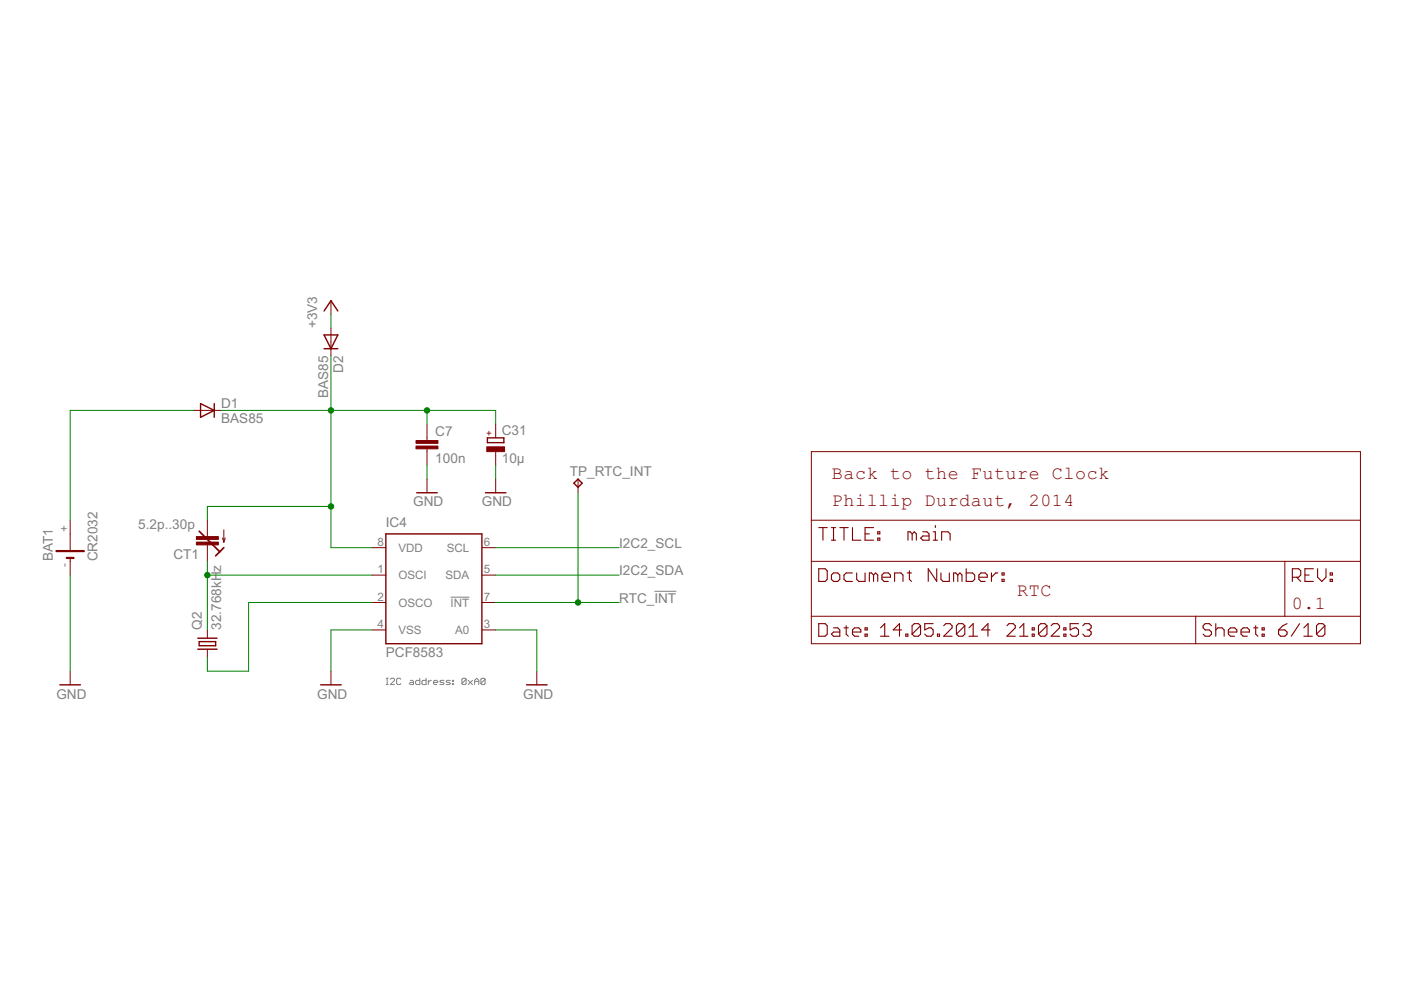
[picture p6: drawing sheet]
<svg xmlns="http://www.w3.org/2000/svg" width="297mm" height="210mm" viewBox="0 0 297 210" stroke-linecap="round" stroke-linejoin="round" font-family="sans-serif">
<g fill="none" stroke="#808080" stroke-width=".21">
<path d="M95.5 126.6h4M138.7 125.4h4.7M81.9 145.1h.4M81.9 143.8h.4M82.1 143.8v1.3M82.8 144l.2-.2h.4l.3 .2v.3l-.9 .8h.9M85 144l-.2-.2h-.5l-.2 .2v.9l.2 .2h.5l.2-.2M87 144.3h.4l.3 .2v.6h-.7l-.2-.2 .2-.2h.7M89 143.8v1.3h-.7l-.2-.2v-.4l.2-.2h.7M90.3 143.8v1.3h-.6l-.2-.2v-.4l.2-.2h.6M90.8 144.3v.8M91.5 144.3h-.3l-.4 .4"/>
<path d="M91.9 144.7h.9l-.2-.4h-.5l-.2 .2v.4l.2 .2h.5M94.1 144.3h-.6l-.2 .2 .8 .4-.2 .2h-.6M95.5 144.3h-.7l-.2 .2 .2 .2h.5l.2 .2-.2 .2h-.7M95.9 144.9h.3v.2h-.3zM95.9 144.3h.3v.2h-.3zM98.8 144v.9l-.2 .2h-.4l-.3-.2M98.8 144l-.2-.2h-.4l-.3 .2v.9M98.8 144l-.9 .9M99.3 144.3l.9 .8M100.2 144.3l-.9 .8M100.6 144.5h.9M100.6 145.1v-.8l.5-.5 .4 .5v.8"/>
<path d="M102.8 144v.9l-.2 .2h-.4l-.2-.2M102.8 144l-.2-.2h-.4l-.2 .2v.9M102.8 144l-.8 .9"/>
</g>
<g fill="none" stroke="#800000" stroke-width=".3">
<path d="M68.7 65.9l1.5-2.1 1.4 2.1M68.7 71h2.9l-1.4 2.9zM68.7 73.9h2.9M42.5 85.6l2.9 1.4-2.9 1.5zM45.4 85.6v2.9M103.3 92.8h3.5v1.1h-3.5zM81.8 113.2h20.4v23.3h-20.4zM88.3 104.5h4.4M102.9 104.5h4.4M121.7 102.4l.9-.8 .8 .8-.8 .9zM41.9 135.3h4.1M41.9 137.6h4.1"/>
<path d="M42.2 136h3.5v.9h-3.5zM12.7 145.2h4.4M68 145.2h4.3M111.6 145.2h4.4"/>
</g>
<g fill="none" stroke="#800000" stroke-width=".21">
<path d="M70.2 63.8v2.9M70.2 69.6v5.8M41.1 87h5.8M90.5 89.9v3.5M90.5 95.2v3.5M105.1 89.9v2.9M105.1 95.8v2.9M172 95.8h116.4v40.7h-116.4zM14.9 110.3v6.5M14.9 118.3v3.6M44 110.3v3.5M44 115.5v3.5"/>
<path d="M47.2 114.1l.3 .9M47.5 112.3v2.7M47.8 114.1l-.3 .9M78.9 116.1h2.9M90.5 101.6v2.9M102.2 116.1h2.9M105.1 101.6v2.9M122.6 101.6v2.9M172 119h116.4M172 110.3h116.4M272.4 119v11.7M44 133.6v1.7"/>
<path d="M44 137.6v1.8M78.9 133.6h2.9M78.9 121.9h2.9M78.9 127.7h2.9M102.2 133.6h2.9M102.2 121.9h2.9M102.2 127.7h2.9M172 130.7h116.4M253.5 130.7v5.8M14.9 142.3v2.9M70.2 142.3v2.9M113.8 142.3v2.9"/>
</g>
<path d="M12 116.8h5.8M14.1 118.3h1.5" fill="none" stroke="#800000" stroke-width=".47"/>
<path d="M42.2 112.6l4.4 4.4M47.5 116.1l-1.8 1.8" fill="none" stroke="#800000" stroke-width=".36"/>
<g fill="#800000" stroke="#800000" stroke-width=".21">
<path d="M41.6 113.8h4.7v.6h-4.7z"/>
<path d="M41.6 114.9h4.7v.6h-4.7z"/>
<path d="M88.2 94.6h4.7v.6h-4.7z"/>
<path d="M88.2 93.4h4.7v.6h-4.7z"/>
<path d="M103.2 94.7h3.8v1.1h-3.8z"/>
</g>
<g fill="none" stroke="#800000" stroke-width=".23">
<path d="M173.6 111.9h1.8M174.5 111.9v2.6M176.3 111.9h.9M176.3 114.5h.9M176.7 111.9v2.6M178.1 111.9h1.8M178.9 111.9v2.6M180.7 111.9v2.6h1.8M183.4 113.2h.9M185.2 111.9h-1.8v2.6h1.8M186.1 114.1h.4v.4h-.4zM186.1 112.8h.4v.4h-.4z"/>
<path d="M193.4 113.2l-.4-.4h-.5v1.7M193.4 113.2v1.3M193.4 113.2l.4-.4 .5 .4v1.3M195.6 112.8h.9l.5 .4v1.3h-1.4l-.4-.4 .4-.5h1.4M197.9 114.5h.9M197.9 112.8h.4v1.7M198.3 111.4v.5M199.6 114.5v-1.7h1.4l.4 .4v1.3M173.6 120.6h1.3l.5 .4v1.8l-.5 .5h-1.3zM173.6 132.2h1.3l.5 .5v1.8l-.5 .4h-1.3zM176.3 121.9l.4-.4h.9l.5 .4v.9l-.5 .5h-.9l-.4-.5zM176.7 133.1h.9l.5 .5v1.3h-1.4l-.4-.4 .4-.5h1.4"/>
<path d="M178.9 133.1h1M179.4 132.7v1.8l.5 .4M180.7 134h1.8v-.4l-.4-.5h-.9l-.5 .5v.9l.5 .4h.9M180.7 121.5h-1.3l-.5 .4v.9l.5 .5h1.3M181.6 121.5v1.3l.5 .5h1.3v-1.8M183.4 134.5h.5v.4h-.5zM183.4 133.1h.5v.5h-.5zM185.2 121.9l-.4-.4h-.5v1.8M185.2 121.9l.5-.4 .4 .4v1.4M185.2 121.9v1.4M186.7 134.9h1.8M186.7 133.1l.9-.9v2.7"/>
<path d="M187 122.4h1.8v-.5l-.5-.4h-.9l-.4 .4v.9l.4 .5h.9M189.7 123.3v-1.8h1.3l.5 .4v1.4M191.2 133.6h-1.8l1.3-1.4v2.7M192 134.5h.5v.4h-.5zM192.3 121.5h1M192.8 121v1.8l.5 .5M195.2 132.7v1.8l-.5 .4h-.9l-.4-.4M195.2 132.7l-.5-.5h-.9l-.4 .5v1.8M195.2 132.7l-1.8 1.8M197.8 132.2h-1.7v1.4l.9-.5h.4l.4 .5v.9l-.4 .4h-.9l-.4-.4M198.6 120.6v2.7l-1.8-2.7v2.7M198.8 134.5h.4v.4h-.4z"/>
<path d="M199.5 121.5v1.3l.4 .5h1.4v-1.8M200.1 132.7l.4-.5h.9l.5 .5v.4l-1.8 1.8h1.8M203.1 121.9l-.5-.4h-.4v1.8M203.1 121.9v1.4M203.1 121.9l.4-.4 .5 .4v1.4M204.6 132.7v1.8l-.5 .4h-.9l-.4-.4M204.6 132.7l-.5-.5h-.9l-.4 .5v1.8M204.6 132.7l-1.8 1.8M204.9 120.6v2.7h1.3l.5-.5v-.9l-.5-.4h-1.3M205.4 134.9h1.8M205.4 133.1l.9-.9v2.7M207.5 122.4h1.8v-.5l-.4-.4h-.9l-.5 .4v.9l.5 .5h.9"/>
<path d="M209.9 133.6h-1.8l1.4-1.4v2.7M210.2 121.5v1.8M211.6 121.5h-.5l-.9 .9M212.4 122.8h.5v.5h-.5zM212.4 121.5h.5v.4h-.5zM213.5 132.7l.4-.5h.9l.5 .5v.4l-1.8 1.8h1.8M216.2 134.9h1.8M216.2 133.1l.9-.9v2.7M218.8 134.5h.5v.4h-.5zM218.8 133.1h.5v.5h-.5zM222 132.7v1.8l-.5 .4h-.9l-.4-.4M222 132.7l-.5-.5h-.9l-.4 .5v1.8"/>
<path d="M222 132.7l-1.8 1.8M222.9 132.7l.4-.5h.9l.4 .5v.4l-1.7 1.8h1.7M225.6 134.5h.4v.4h-.4zM225.6 133.1h.4v.5h-.4zM228.7 132.2h-1.8v1.4l.9-.5h.4l.5 .5v.9l-.5 .4h-.9l-.4-.4M229.6 132.7l.4-.5h.9l.5 .5v.4l-.5 .5M230.5 133.6h.4M230.9 133.6l.5 .4v.5l-.5 .4h-.9l-.4-.4M256.9 132.7l-.5-.5h-.9l-.4 .5v.4l.4 .5h.9l.5 .4v.5l-.5 .4h-.9l-.4-.4M257.8 133.6l.4-.5h.9l.4 .5v1.3M257.8 132.2v2.7M260.4 134h1.8v-.4l-.4-.5h-.9l-.5 .5v.9l.5 .4h.9"/>
<path d="M263.1 134h1.8v-.4l-.4-.5h-.9l-.5 .5v.9l.5 .4h.9M265.8 133.1h.9M266.2 132.7v1.8l.5 .4M267.6 134.5h.4v.4h-.4zM267.6 133.1h.4v.5h-.4zM271.1 133.6h1.3l.5 .4v.5l-.5 .4h-.9l-.4-.4zM272.9 132.2l-.9 .5-.9 .9M274 122.4h1.3l.5-.5v-.9l-.5-.4h-1.3v2.7M274.9 122.4l.9 .9M275.5 132.2l-1.7 2.7M276.4 134.9h1.8M276.4 133.1l.9-.9v2.7"/>
<path d="M276.7 121.9h.9M278.5 120.6h-1.8v2.7h1.8M279.4 120.6v1.8l.8 .9 .9-.9v-1.8M280.9 132.7v1.8l-.4 .4h-.9l-.5-.4M280.9 132.7l-.4-.5h-.9l-.5 .5v1.8M280.9 132.7l-1.8 1.8M282 122.8h.5v.5h-.5zM282 121.5h.5v.4h-.5z"/>
</g>
<g fill="none" stroke="#008000" stroke-width=".21">
<path d="M70.2 66.7v2.9M70.2 75.4v40.7h8.7M41.1 87h-26.2v23.3M46.9 87h58.2v2.9M90.5 87v2.9M90.5 98.7v2.9M105.1 98.7v2.9M44 119v14.6M70.2 107.4h-26.2v2.9M105.1 116.1h26.2M122.6 104.5v23.2M14.9 121.9v20.4"/>
<path d="M44 121.9h34.9M78.9 133.6h-8.7v8.7M78.9 127.7h-26.2v14.6h-8.7v-2.9M105.1 133.6h8.7v8.7M105.1 121.9h26.2M105.1 127.7h26.2"/>
</g>
<g fill="#008000" stroke="#008000" stroke-width=".21">
<circle cx="70.2" cy="87" r=".57"/>
<circle cx="70.2" cy="107.4" r=".57"/>
<circle cx="90.5" cy="87" r=".57"/>
<circle cx="44" cy="121.9" r=".57"/>
<circle cx="122.6" cy="127.7" r=".57"/>
</g>
<g font-size="4.4" fill="#800000">
<text x="176.4" y="101.6">Back to the Future Clock</text>
<text x="176.4" y="107.4">Phillip Durdaut, 2014</text>
<text x="215.7" y="126.3">RTC</text>
<text x="273.9" y="129.2">0.1</text>
</g>
<g font-size="3.2" fill="#808080">
<text x="67.3" y="69.6" transform="rotate(-90 67.3 69.6)">+3V3</text>
<text x="72.7" y="79.1" transform="rotate(-90 72.7 79.1)">D2</text>
<text x="46.9" y="89.7">BAS85</text>
<text x="46.9" y="86.5">D1</text>
<text x="69.5" y="84.4" transform="rotate(-90 69.5 84.4)">BAS85</text>
<text x="92.3" y="92.4">C7</text>
<text x="106.4" y="92.3">C31</text>
<text x="92.3" y="98.2">100n</text>
<text x="106.4" y="98.1">10µ</text>
<text x="120.8" y="101">TP_RTC_INT</text>
<text x="87.6" y="107.4">GND</text>
<text x="102.2" y="107.4">GND</text>
<text x="29.3" y="112.2">5.2p..30p</text>
<text x="81.8" y="111.7">IC4</text>
<text x="11.2" y="119" transform="rotate(-90 11.2 119)">BAT1</text>
<text x="20.7" y="119" transform="rotate(-90 20.7 119)">CR2032</text>
<text x="36.8" y="118.6">CT1</text>
<text x="131.3" y="116.1">I2C2_SCL</text>
<text x="46.9" y="121.2" transform="rotate(-90 46.9 121.2)">z</text>
<text x="131.3" y="121.9">I2C2_SDA</text>
<text x="131.3" y="127.7">RTC_INT</text>
<text x="42.8" y="133.6" transform="rotate(-90 42.8 133.6)">Q2</text>
<text x="46.9" y="133.6" transform="rotate(-90 46.9 133.6)">32.768kH</text>
<text x="81.8" y="139.4">PCF8583</text>
<text x="12" y="148.1">GND</text>
<text x="67.3" y="148.1">GND</text>
<text x="110.9" y="148.1">GND</text>
</g>
<g font-size="2.8" fill="#808080">
<text x="14.5" y="112.8" transform="rotate(-90 14.5 112.8)">+</text>
<text x="80" y="115.7">8</text>
<text x="84.5" y="117">VDD</text>
<text x="94.7" y="117">SCL</text>
<text x="102.6" y="115.7">6</text>
<text x="14.5" y="120.3" transform="rotate(-90 14.5 120.3)">-</text>
<text x="80" y="121.5">1</text>
<text x="84.5" y="122.8">OSCI</text>
<text x="94.5" y="122.8">SDA</text>
<text x="102.6" y="121.5">5</text>
<text x="80" y="127.3">2</text>
<text x="84.5" y="128.6">OSCO</text>
<text x="95.5" y="128.6">INT</text>
<text x="102.6" y="127.3">7</text>
<text x="80" y="133.2">4</text>
<text x="84.5" y="134.4">VSS</text>
<text x="96.5" y="134.4">A0</text>
<text x="102.6" y="133.2">3</text>
</g>
<text font-size="2.3" fill="#800000" x="104.4" y="92.4" transform="rotate(-90 104.4 92.4)">+</text>
</svg>
